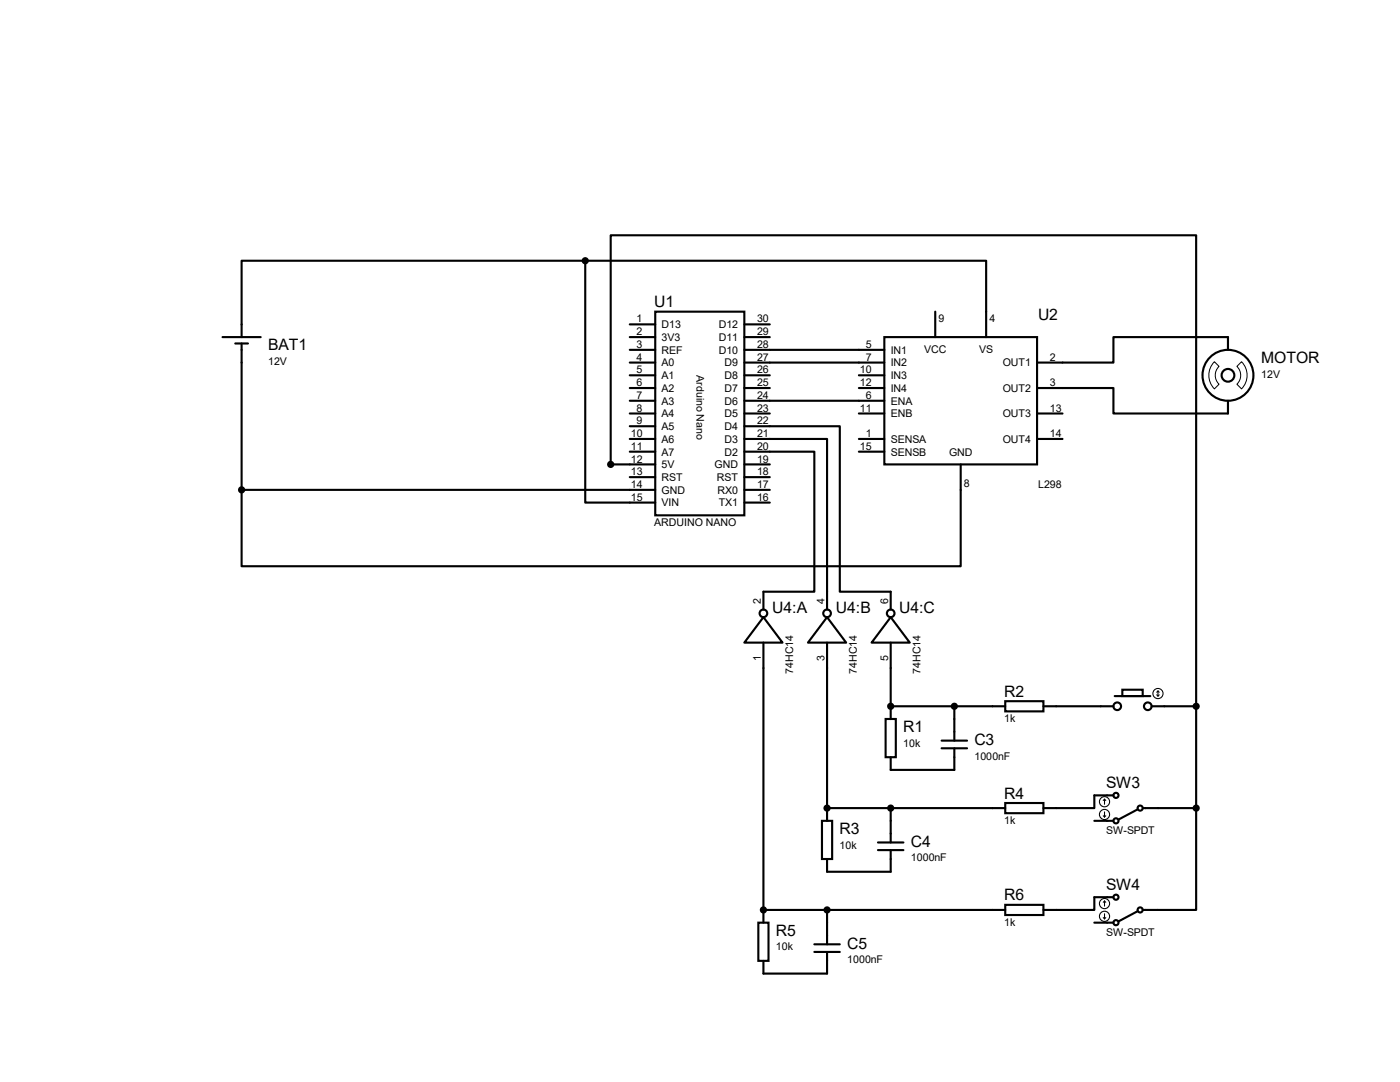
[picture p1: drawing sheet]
<svg xmlns="http://www.w3.org/2000/svg" width="279mm" height="216mm" viewBox="0 0 279 216" stroke-linecap="round" stroke-linejoin="round" font-family="sans-serif">
<g fill="none" stroke="#000" stroke-width=".42">
<path d="M116.8 52h80v15.3M116.8 52v48.3h14M116.8 52h-68.6v15.3M44.4 67.3h7.6M46.9 68.5h2.6M48.2 68.5v29.2M125.7 69.8h5.1M125.7 72.3h5.1M125.7 80h5.1M125.7 64.7h5.1M125.7 67.3h5.1M125.7 74.9h5.1"/>
<path d="M125.7 77.4h5.1M130.8 62.2h17.7v40.6h-17.7zM148.5 69.8h28M148.5 72.3h28M148.5 80h28M148.5 64.7h5.1M148.5 67.3h5.1M148.5 74.9h5.1M148.5 77.4h5.1M171.4 74.9h5.1M171.4 77.4h5.1M176.5 67.3h30.5v25.4h-30.5z"/>
<path d="M186.6 62.2v5.1M207 77.4h15.2v5.1h22.9v-2.5M245.1 69.8v-2.5h-22.9v5h-15.2M48.2 97.7h82.6M125.7 82.5h5.1M125.7 85h5.1M125.7 87.6h5.1M125.7 90.1h5.1M125.7 95.2h5.1M130.8 92.7h-8.9v-45.8h116.8v94M148.5 90.1h14v28h-10.1v3.5M148.5 87.6h16.6v34"/>
<path d="M148.5 85h19.1v33.1h10.2v3.5M148.5 92.7h5.1M148.5 97.7h5.1M148.5 82.5h5.1M148.5 95.2h5.1M171.4 82.5h5.1M171.4 87.6h5.1M171.4 90.1h5.1M191.7 92.7v20.3h-143.5v-15.3M207 82.5h5M207 87.6h5M148.5 100.3h5.1"/>
<path d="M152.4 123.1l3.8 5.1h-7.7zM152.4 128.2v55.9M165.1 123.1l3.8 5.1h-7.7zM165.1 128.2v35.6M177.8 123.1l3.8 5.1h-7.7zM177.8 128.2v15.3M200.6 139.9h7.6v2h-7.6zM222.5 138.9h7.1M224 137.6h4v1.3h-4zM176.7 143.5h2.1v7.6h-2.1zM177.8 140.9h22.8M187.9 149.3h5.1"/>
<path d="M187.9 147.8h5.1M190.5 149.3v4.3h-12.7v-2.5M190.5 140.9v6.9M208.2 140.9h14M222.2 158.7h-3.8v2.5h-10.2M229.8 140.9h8.9M238.7 140.9v20.3M164 163.8h2.1v7.6h-2.1zM165.1 161.2h35.5M175.2 169.6h5.1M175.2 168.1h5.1M177.8 161.2v6.9"/>
<path d="M177.8 169.6v4.3h-12.7v-2.5M200.6 160.2h7.6v2.1h-7.6zM218.4 163.8h3.8M222.2 179h-3.8v2.6h-10.2M227 161.5l-3.8 2M228 161.2h10.7M238.7 161.2v20.4h-10.7M151.3 184.1h2.1v7.6h-2.1zM152.4 181.6h48.2M162.5 189.9h5.1M162.5 188.4h5.1M165.1 181.6v6.8"/>
<path d="M165.1 189.9v4.4h-12.7v-2.6M200.6 180.6h7.6v2h-7.6zM218.4 184.1h3.8M227 181.8l-3.8 2.1"/>
<circle cx="245.1" cy="74.9" r="5.1"/>
<circle cx="245.1" cy="74.9" r="1.27"/>
<circle cx="152.4" cy="122.4" r=".76"/>
<circle cx="165.1" cy="122.4" r=".76"/>
<circle cx="177.8" cy="122.4" r=".76"/>
<circle cx="222.7" cy="158.7" r=".51"/>
<circle cx="223" cy="140.9" r=".76"/>
<circle cx="229.1" cy="140.9" r=".76"/>
<circle cx="222.7" cy="179" r=".51"/>
<circle cx="222.7" cy="163.8" r=".51"/>
<circle cx="227.5" cy="161.2" r=".51"/>
<circle cx="222.7" cy="184.1" r=".51"/>
<circle cx="227.5" cy="181.6" r=".51"/>
</g>
<g fill="#000">
<circle cx="177.8" cy="140.9" r=".21"/>
<circle cx="165.1" cy="161.2" r=".21"/>
<circle cx="152.4" cy="181.6" r=".21"/>
</g>
<path d="M242.4 72.2l.9 .9a2.46 2.46 0 0 0 0 3.6l-.9 .9a3.9 3.9 0 0 1 0-5.4zM247.8 72.2a3.9 3.9 0 0 1 0 5.4l-1-.9a2.46 2.46 0 0 0 0-3.6z" fill="none" stroke="#000" stroke-width=".2"/>
<g fill="#000" stroke="#000" stroke-width=".42">
<circle cx="116.8" cy="52" r=".51"/>
<circle cx="48.2" cy="97.7" r=".51"/>
<circle cx="121.9" cy="92.7" r=".51"/>
<circle cx="177.8" cy="140.9" r=".51"/>
<circle cx="190.5" cy="140.9" r=".51"/>
<circle cx="238.7" cy="140.9" r=".51"/>
<circle cx="165.1" cy="161.2" r=".51"/>
<circle cx="177.8" cy="161.2" r=".51"/>
<circle cx="238.7" cy="161.2" r=".51"/>
<circle cx="152.4" cy="181.6" r=".51"/>
<circle cx="165.1" cy="181.6" r=".51"/>
</g>
<g fill="none" stroke="#000" stroke-width=".21">
<path d="M230.8 138.6l.3 .3M231.1 137.9v1M231.1 137.9l-.3 .2M231.1 137.9l.3 .2M231.4 138.6l-.3 .3M220.4 159.5l.3 .2M220.4 159.5l-.2 .2M220.4 159.5v1M220.2 162.8l.2 .2M220.4 162v1M220.4 179.8v1M220.4 179.8l.3 .2"/>
<path d="M220.4 179.8l-.2 .2M220.7 162.8l-.3 .2M220.2 183.1l.2 .2M220.4 182.3v1M220.7 183.1l-.3 .2"/>
<circle cx="231.1" cy="138.4" r="1.02"/>
<circle cx="220.4" cy="160" r="1.02"/>
<circle cx="220.4" cy="162.5" r="1.02"/>
<circle cx="220.4" cy="182.8" r="1.02"/>
<circle cx="220.4" cy="180.3" r="1.02"/>
</g>
<g font-size="3.1">
<text x="130.6" y="61.3">U1</text>
<text x="207.2" y="63.8">U2</text>
<text x="53.5" y="69.9">BAT1</text>
<text x="251.7" y="72.4">MOTOR</text>
<text x="154.1" y="122.3">U4:A</text>
<text x="166.8" y="122.3">U4:B</text>
<text x="179.5" y="122.3">U4:C</text>
<text x="200.4" y="139">R2</text>
<text x="180.3" y="146.1">R1</text>
<text x="194.5" y="148.6">C3</text>
<text x="200.4" y="159.3">R4</text>
<text x="220.7" y="157.3">SW3</text>
<text x="167.6" y="166.4">R3</text>
<text x="181.8" y="169">C4</text>
<text x="200.4" y="179.7">R6</text>
<text x="220.7" y="177.6">SW4</text>
<text x="154.9" y="186.7">R5</text>
<text x="169.1" y="189.3">C5</text>
</g>
<g font-size="2.1">
<text x="127" y="64.3">1</text>
<text x="132" y="65.5">D13</text>
<text x="143.4" y="65.5">D12</text>
<text x="151.1" y="64.3">30</text>
<text x="187.3" y="64.3">9</text>
<text x="197.4" y="64.3">4</text>
<text x="127" y="66.9">2</text>
<text x="127" y="69.4">3</text>
<text x="127" y="72">4</text>
<text x="132" y="68">3V3</text>
<text x="132" y="70.6">REF</text>
<text x="143.4" y="68">D11</text>
<text x="143.4" y="70.6">D10</text>
<text x="151.1" y="66.9">29</text>
<text x="151.1" y="69.4">28</text>
<text x="151.1" y="72">27</text>
<text x="172.8" y="69.4">5</text>
<text x="172.8" y="72">7</text>
<text x="177.8" y="70.6">IN1</text>
<text x="184.4" y="70.5">VCC</text>
<text x="195.4" y="70.5">VS</text>
<text x="209.5" y="72">2</text>
<text x="53.5" y="72.8">12V</text>
<text x="127" y="74.5">5</text>
<text x="127" y="77">6</text>
<text x="132" y="73.1">A0</text>
<text x="132" y="75.6">A1</text>
<text x="139" y="74.9" transform="rotate(90 139 74.9)">Arduino Nano</text>
<text x="144.6" y="73.1">D9</text>
<text x="144.6" y="75.6">D8</text>
<text x="151.1" y="74.5">26</text>
<text x="151.1" y="77">25</text>
<text x="171.6" y="74.5">10</text>
<text x="171.6" y="77">12</text>
<text x="177.8" y="73.1">IN2</text>
<text x="177.8" y="75.6">IN3</text>
<text x="200.1" y="73.1">OUT1</text>
<text x="209.5" y="77">3</text>
<text x="251.7" y="75.4">12V</text>
<text x="127" y="79.6">7</text>
<text x="127" y="82.1">8</text>
<text x="132" y="78.2">A2</text>
<text x="132" y="80.7">A3</text>
<text x="132" y="83.3">A4</text>
<text x="144.6" y="78.2">D7</text>
<text x="144.6" y="80.7">D6</text>
<text x="144.6" y="83.3">D5</text>
<text x="151.1" y="79.6">24</text>
<text x="151.1" y="82.1">23</text>
<text x="171.6" y="82.1">11</text>
<text x="172.8" y="79.6">6</text>
<text x="177.8" y="80.7">ENA</text>
<text x="177.8" y="83.3">ENB</text>
<text x="177.8" y="78.2">IN4</text>
<text x="200.1" y="78.2">OUT2</text>
<text x="200.1" y="83.3">OUT3</text>
<text x="209.5" y="82.1">13</text>
<text x="125.9" y="87.2">10</text>
<text x="125.9" y="89.7">11</text>
<text x="127" y="84.7">9</text>
<text x="132" y="85.8">A5</text>
<text x="132" y="88.3">A6</text>
<text x="144.6" y="85.8">D4</text>
<text x="144.6" y="88.3">D3</text>
<text x="151.1" y="84.7">22</text>
<text x="151.1" y="87.2">21</text>
<text x="151.1" y="89.7">20</text>
<text x="171.6" y="89.7">15</text>
<text x="172.8" y="87.2">1</text>
<text x="177.8" y="88.3">SENSA</text>
<text x="200.1" y="88.3">OUT4</text>
<text x="209.5" y="87.2">14</text>
<text x="125.9" y="92.3">12</text>
<text x="125.9" y="94.8">13</text>
<text x="132" y="90.9">A7</text>
<text x="132" y="93.4">5V</text>
<text x="132" y="96">RST</text>
<text x="142.6" y="93.4">GND</text>
<text x="143.1" y="96">RST</text>
<text x="144.6" y="90.9">D2</text>
<text x="151.1" y="92.3">19</text>
<text x="151.1" y="94.8">18</text>
<text x="177.8" y="90.9">SENSB</text>
<text x="189.4" y="91">GND</text>
<text x="125.9" y="97.4">14</text>
<text x="125.9" y="99.9">15</text>
<text x="132" y="98.5">GND</text>
<text x="132" y="101">VIN</text>
<text x="143.2" y="98.5">RX0</text>
<text x="143.4" y="101">TX1</text>
<text x="151.1" y="97.4">17</text>
<text x="151.1" y="99.9">16</text>
<text x="192.4" y="97.2">8</text>
<text x="207.2" y="97.4">L298</text>
<text x="130.6" y="105">ARDUINO NANO</text>
<text x="151.8" y="120.6" transform="rotate(-90 151.8 120.6)">2</text>
<text x="164.5" y="120.6" transform="rotate(-90 164.5 120.6)">4</text>
<text x="177.2" y="120.6" transform="rotate(-90 177.2 120.6)">6</text>
<text x="151.8" y="132" transform="rotate(-90 151.8 132)">1</text>
<text x="164.5" y="132" transform="rotate(-90 164.5 132)">3</text>
<text x="177.2" y="132" transform="rotate(-90 177.2 132)">5</text>
<text x="158.3" y="134.4" transform="rotate(-90 158.3 134.4)">74HC14</text>
<text x="171" y="134.4" transform="rotate(-90 171 134.4)">74HC14</text>
<text x="183.7" y="134.4" transform="rotate(-90 183.7 134.4)">74HC14</text>
<text x="180.3" y="149">10k</text>
<text x="200.4" y="144.1">1k</text>
<text x="194.5" y="151.6">1000nF</text>
<text x="200.4" y="164.4">1k</text>
<text x="220.7" y="166.5">SW-SPDT</text>
<text x="167.6" y="169.3">10k</text>
<text x="181.8" y="171.9">1000nF</text>
<text x="200.4" y="184.7">1k</text>
<text x="154.9" y="189.7">10k</text>
<text x="220.7" y="186.8">SW-SPDT</text>
<text x="169.1" y="192.2">1000nF</text>
</g>
</svg>
